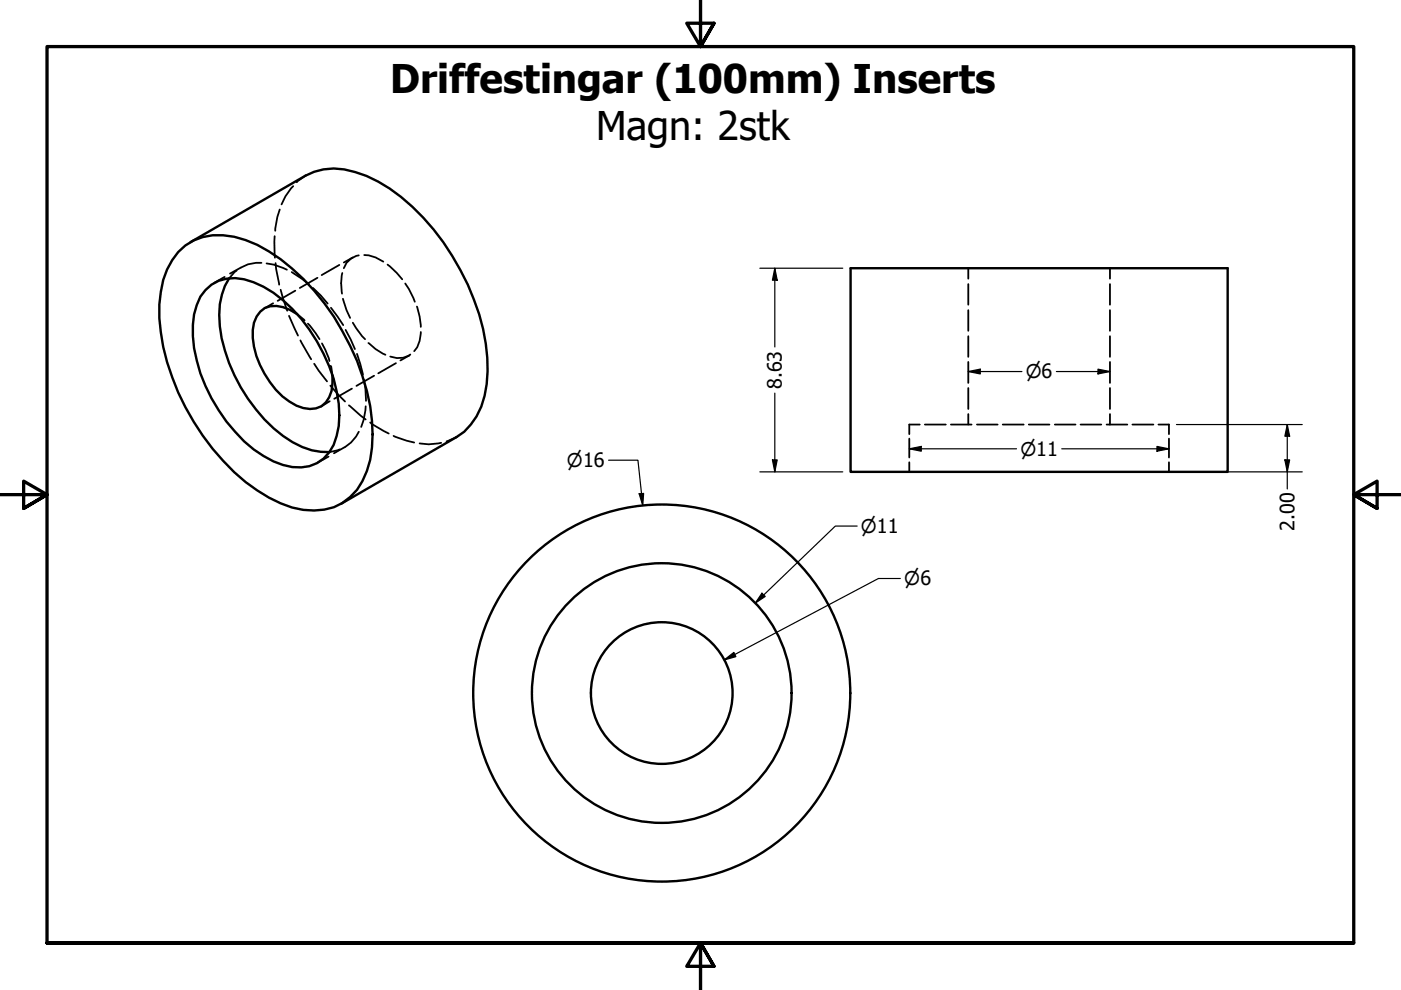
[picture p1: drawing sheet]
<svg xmlns="http://www.w3.org/2000/svg" width="297mm" height="210mm" viewBox="0 0 297 210" stroke-linecap="round" stroke-linejoin="round" font-family="sans-serif">
<!-- layer: Hidden (ANSI) -->
<g fill="none" stroke="#000" stroke-width=".38">
<path d="M62.2 39.5l-1.7 2.1-.8 1.7M64.8 37.2l-1.9 1.4M47.6 58.7l-2.2 1.3M50.2 57.4l-1.6 1.6M55.4 55.7h-1.1l-1.7 .3-3.8 2M56.5 55.9l1.5 .2 2.8 1.1M58.2 50.1l.1 4.5M58.4 55.8l.8 4.6M59.3 44.4l-.5 1.6-.4 2.9M61.8 57.7l3.7 2.6M67.3 58.9l-3.7 2.2M71.9 56.2l-3.7 2.1"/>
<path d="M72.6 57.9a10.9 10.9 0 0 0-.1 4.4M74.8 54.6l-1.9 1.1M76.1 54.1a4.2 4.2 0 0 0-3.2 2.8M77.2 54.1a7.6 7.6 0 0 1 4.1 1.4M82.2 56.1l1.9 1.8 1.2 1.3M205.3 56.9v2.2M235.3 56.9v2.2M57.9 64.3l-1.8 1.1M59.5 61.4l1.4 4.5M61.3 67l1.9 4.2M62.6 61.6l-3.7 2.2M63 66.6l1.6 1.3"/>
<path d="M63.7 72.2l2.3 4M65.3 68.6l2.5 3.3M66.4 61.1l1.6 1.5 1.5 1.8M66.6 77.1l2.7 3.8M68.3 72.8l.7 1.3 .8 2.5M70.1 77.6l.4 2M70.2 65.2l2.6 3.7M72.7 63.3l.8 2.5 .7 1.6M73.3 69.9l1.9 4.1M74.8 68.4l2 2.9 .6 .6M75.7 75l1.3 4.4M78.1 72.7a12.8 12.8 0 0 0 3.6 2.5"/>
<path d="M79.3 79.7l-3.7 2.1M83.9 77l-3.7 2.2M85.9 60.1l.8 1.1 1.2 2.8M86.8 75.3l-1.9 1.1M87 75.2a4.3 4.3 0 0 1-4.3 .4M88.4 65a14.5 14.5 0 0 1 .8 4.3M89.2 70.4a6.2 6.2 0 0 1-1.4 4.1M205.3 60.2v4.4M205.3 65.8v4.3M205.3 71.3v4.4M205.3 76.7v4.5M235.3 60.2v4.4"/>
<path d="M235.3 65.8v4.3M235.3 71.3v4.4M235.3 76.7v4.5M69.7 96.8l-2.3 1.3M69.9 85.1l-1.8 1.1M70 81.8l3.2 3.3M72 95.3l-2.2 .6M73 94.8l-2.2 1.3M74 86l3.5 2.9M74.6 82.4l-3.7 2.2M76.1 91.5l-.6 1.1-1.1 1.2-1.3 1M77.2 80.5l.3 1.8 .1 2.7"/>
<path d="M77.5 86.1l-.4 3-.5 1.4M78.5 89.6l3.9 2.3M83.4 92.4l2.8 1 1.6 .4M93.5 93.9l-2.6 .3-1.9-.2M96.8 92.7l-2.1 .9M192.8 93v4M192.8 98v2M195 90h-2.2v2M196.1 90h4.4M201.6 90h4.4M205.3 82.3v4.4M205.3 87.8v2.2"/>
<path d="M207.1 90h4.4M212.6 90h4.4M218.1 90h4.4M223.6 90h4.4M229.1 90h4.4M234.6 90h4.4M235.3 82.3v4.4M235.3 87.8v2.2M240.1 90h4.4M245.6 90h2.2v2M247.8 93v4M247.8 98v2"/>
</g>
<!-- layer: Visible (ANSI) -->
<g fill="none" stroke="#000" stroke-width=".51">
<path d="M37.8 53.4a12 12 0 0 1 11.9-3.2 31.6 31.6 0 0 1 14.6 9 52 52 0 0 1 14.6 30 23.6 23.6 0 0 1-2.1 12.8 11.5 11.5 0 0 1-12.5 6.1 26.1 26.1 0 0 1-12.2-5.9 52 52 0 0 1-18-31.7 24.9 24.9 0 0 1 1.3-13.4l1.1-1.9zM40.4 51.3l24.4-14.1a12.9 12.9 0 0 1 10.5-.7 32.8 32.8 0 0 1 14.4 9.6 53.3 53.3 0 0 1 13.3 26.8 24.2 24.2 0 0 1-2 15.4l-1.2 1.7-1.4 1.5-1.6 1.2-24.4 14.1M48.6 59a15 15 0 0 0-2 10.2 35.7 35.7 0 0 0 13.4 23.2 15.6 15.6 0 0 0 9.8 3.5M180.3 56.9h80v43.1h-80zM43.6 61.5a8.8 8.8 0 0 1 10.2-1.6 28.1 28.1 0 0 1 13.4 12.5 30 30 0 0 1 4.6 17.9 9.9 9.9 0 0 1-4.6 7.9 9.4 9.4 0 0 1-7.2 .4 22.9 22.9 0 0 1-10.2-7.1 34.5 34.5 0 0 1-8.9-20.2 15.1 15.1 0 0 1 1.6-8.4zM63 66.6a7.2 7.2 0 0 0-6.9-1.3 5.7 5.7 0 0 0-2.5 4.6 18.7 18.7 0 0 0 7.7 15.2 6.7 6.7 0 0 0 6.8 1 5.8 5.8 0 0 0 2.4-4.8v-1.7"/>
<circle cx="140.3" cy="146.9" r="40"/>
<circle cx="140.3" cy="146.9" r="27.5"/>
<circle cx="140.3" cy="146.9" r="15"/>
</g>
<!-- layer: Border (ANSI) -->
<path d="M148.5 -.1v10l-2.9-5h5.8l-2.9 5 2.9-5M0 104.9h10l-5-2.9v5.8l5-2.9-5 2.9M297 104.9h-10l5-2.9v5.8l-5-2.9 5 2.9M10 199.9v-190h277v190h-277h277M151.4 204.9l-2.9-5 2.9 5h-5.8l2.9-5v10" fill="none" stroke="#000" stroke-width=".7"/>
<!-- layer: Dimension (ANSI) -->
<g fill="none" stroke="#000" stroke-width=".25">
<path d="M161.1 56.9h17.6M164.3 56.9l.5 2.5h-1zM164.3 56.9v16.7M205.3 78.8l2.5-.5v1zM205.3 78.8h11.4M224 78.8h11.3M232.8 78.3l2.5 .5-2.5 .5zM129 97.6h6.3l1 9.6M163.8 97.5h1l-.5 2.5zM164.3 83.3v16.7M192.8 95.2l2.5-.5v1zM192.8 95.2h22.7"/>
<path d="M225.1 95.2h22.7M245.3 94.7l2.5 .5-2.5 .5zM249.4 90h26.7M272.4 97.5h1l-.5 2.5zM272.9 90l.5 2.5h-1zM272.9 90v13.7M135.5 104.7l1-.1-.2 2.6zM161.1 100h17.6M181.7 111.5h-4.6l-17 16.4M249.4 100h26.7M153.5 139.9l2.1-1.6 .4 .9zM161.5 125.8l.7 .7-2.1 1.4z"/>
<path d="M190.9 122.7h-4.7l-32.7 17.2"/>
</g>
<path d="M164.3 56.9l.5 2.5h-1zM205.3 78.8l2.5-.5v1zM232.8 78.3l2.5 .5-2.5 .5zM163.8 97.5h1l-.5 2.5zM192.8 95.2l2.5-.5v1zM245.3 94.7l2.5 .5-2.5 .5zM272.4 97.5h1l-.5 2.5zM272.9 90l.5 2.5h-1zM135.5 104.7l1-.1-.2 2.6zM153.5 139.9l2.1-1.6 .4 .9zM161.5 125.8l.7 .7-2.1 1.4z" fill="#000"/>
<g font-size="8.4">
<text x="82.7" y="19.7">Driffestingar (100mm) Inserts</text>
<text x="126.4" y="29.8">Magn: 2stk</text>
</g>
<g font-size="4.2">
<text x="165.8" y="82.5" transform="rotate(-90 165.8 82.5)">8.63</text>
<text x="274.4" y="112.6" transform="rotate(-90 274.4 112.6)">2.00</text>
</g>
<g font-size="3.9">
<text x="217.5" y="80.2">⌀6</text>
<text x="120.2" y="99">⌀16</text>
<text x="216.3" y="96.6">⌀11</text>
<text x="182.5" y="113">⌀11</text>
<text x="191.7" y="124.1">⌀6</text>
</g>
</svg>
